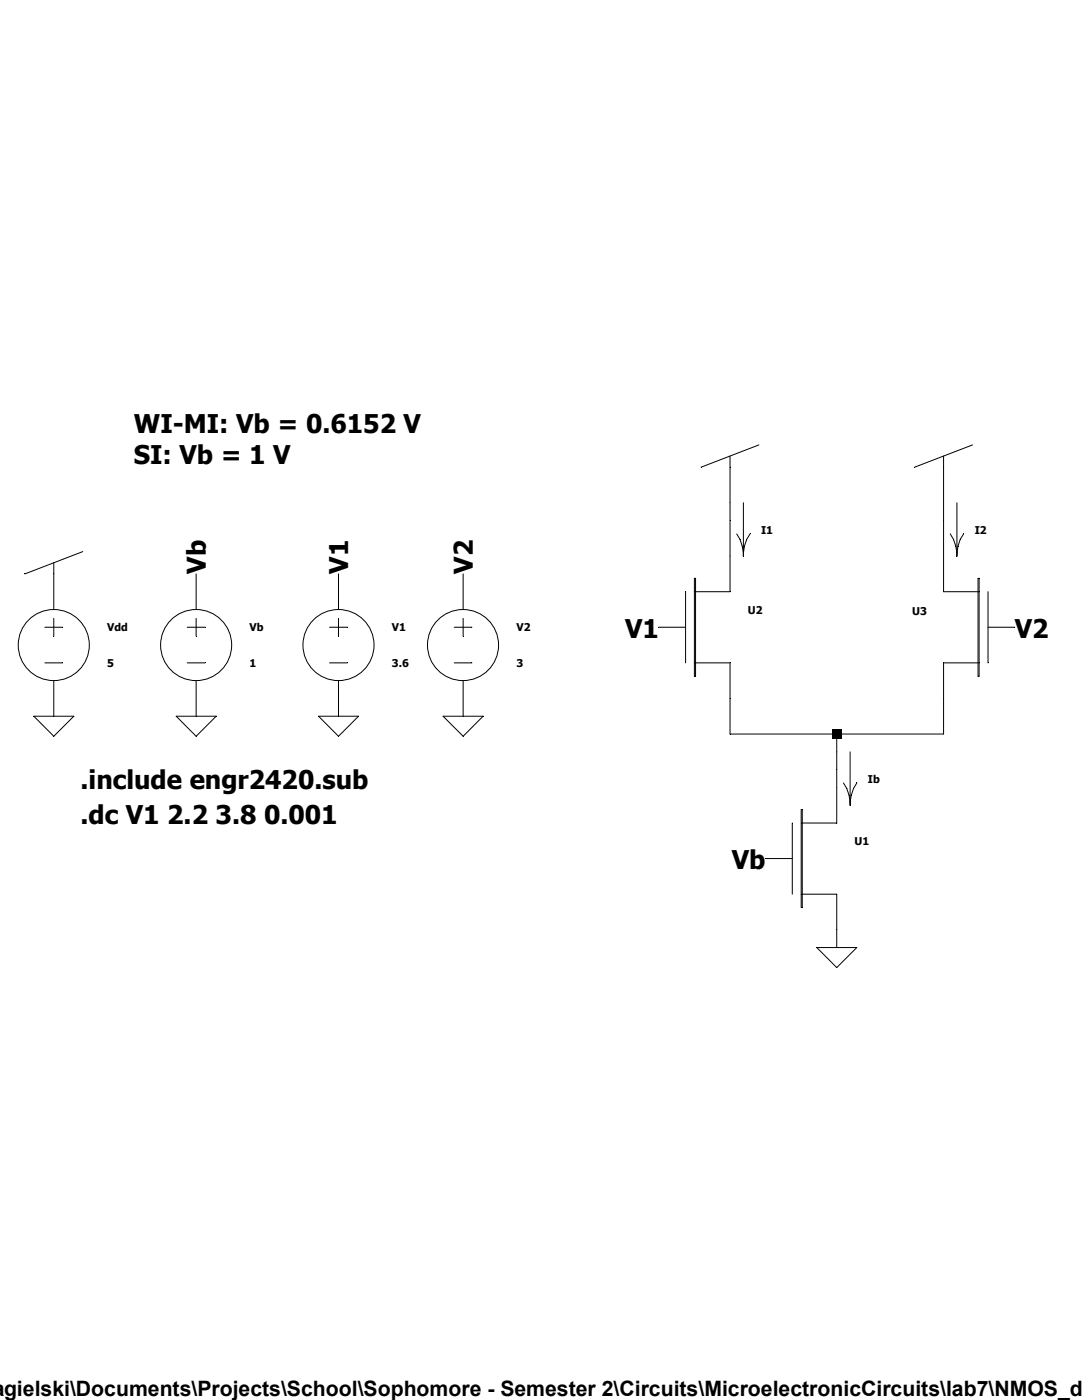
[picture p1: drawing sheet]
<svg xmlns="http://www.w3.org/2000/svg" width="216mm" height="279mm" viewBox="0 0 216 279" stroke-linecap="round" stroke-linejoin="round" font-family="sans-serif">
<g fill="none" stroke="#000" stroke-width=".2">
<path d="M145.7 91v27.1h-7.1M151.4 88.8l-11.5 4.4M188.3 91v27.1h7.1M194.1 88.8l-11.6 4.4M10.7 112.3v9.3M16.5 110.1l-11.5 4.4M39.1 114.5v7.1M67.5 114.5v7.1M92.4 114.5v7.1M136.8 118.1v14.2M138.6 115.4h.2v19.6h-.2zM148.3 100.3v10.7"/>
<path d="M149.7 106.6l-.7 1.1-.5 1.3-.2 1.3-.2-1.3-.4-1.3-.7-1.1M190.9 100.3v10.7M192.3 106.6l-.7 1.1-.4 1.3-.3 1.3-.2-1.3-.4-1.3-.7-1.1M195.2 115.4h.2v19.6h-.2zM197.1 118.1v14.2M9 125.2h3.5M9 132.3h3.5M10.7 123.4v3.6M10.7 135.8v7.1M37.4 125.2h3.5M37.4 132.3h3.5M39.1 123.4v3.6"/>
<path d="M39.1 135.8v7.1M65.8 125.2h3.5M65.8 132.3h3.5M67.5 123.4v3.6M67.5 135.8v7.1M90.6 125.2h3.6M90.6 132.3h3.6M92.4 123.4v3.6M92.4 135.8v7.1M131.5 125.2h5.3M138.6 132.3h7.1v14.2h42.6v-14.2h7.1M197.1 125.2h5.4"/>
<path d="M6.8 142.9h7.9l-4 4zM35.2 142.9h7.9l-4 4zM63.6 142.9h7.9l-4 4zM88.4 142.9h8l-4 4zM167 146.5v17.8h-7.1M169.6 150.1v10.6M171 156.3l-.7 1.1-.4 1.3-.3 1.3-.2-1.3-.4-1.3-.7-1.1M152.8 171.3h5.3M158.1 164.3v14.2M159.9 161.6h.2v19.5h-.2zM159.9 178.5h7.1v10.6M163 189.1h8l-4 4z"/>
<circle cx="10.7" cy="128.7" r="7.1"/>
<circle cx="39.1" cy="128.7" r="7.1"/>
<circle cx="67.5" cy="128.7" r="7.1"/>
<circle cx="92.4" cy="128.7" r="7.1"/>
</g>
<path d="M166.1 145.6h1.8v1.8h-1.8z" fill="#000"/>
<g font-size="5.1">
<text x="26.7" y="86.4">WI-MI: Vb = 0.6152 V</text>
<text x="26.7" y="92.6">SI: Vb = 1 V</text>
<text x="41.1" y="114.5" transform="rotate(-90 41.1 114.5)">Vb</text>
<text x="69.5" y="114.5" transform="rotate(-90 69.5 114.5)">V1</text>
<text x="94.4" y="114.5" transform="rotate(-90 94.4 114.5)">V2</text>
<text x="124.7" y="127.2">V1</text>
<text x="202.5" y="127.2">V2</text>
<text x="16.1" y="157.4">.include engr2420.sub</text>
<text x="16.1" y="164.5">.dc V1 2.2 3.8 0.001</text>
<text x="146" y="173.4">Vb</text>
</g>
<text font-size="4.2" x=".8" y="278.6">gielski\Documents\Projects\School\Sophomore - Semester 2\Circuits\MicroelectronicCircuits\lab7\NMOS_d</text>
<g font-size="2.1">
<text x="151.9" y="106.5">I1</text>
<text x="194.5" y="106.5">I2</text>
<text x="149.2" y="122.5">U2</text>
<text x="182" y="122.7">U3</text>
<text x="21.4" y="126">Vdd</text>
<text x="49.8" y="126">Vb</text>
<text x="78.2" y="126">V1</text>
<text x="103.1" y="126">V2</text>
<text x="21.4" y="133.1">5</text>
<text x="49.8" y="133.1">1</text>
<text x="78.2" y="133.1">3.6</text>
<text x="103.1" y="133.1">3</text>
<text x="173.2" y="156.2">Ib</text>
<text x="170.5" y="168.6">U1</text>
</g>
</svg>
